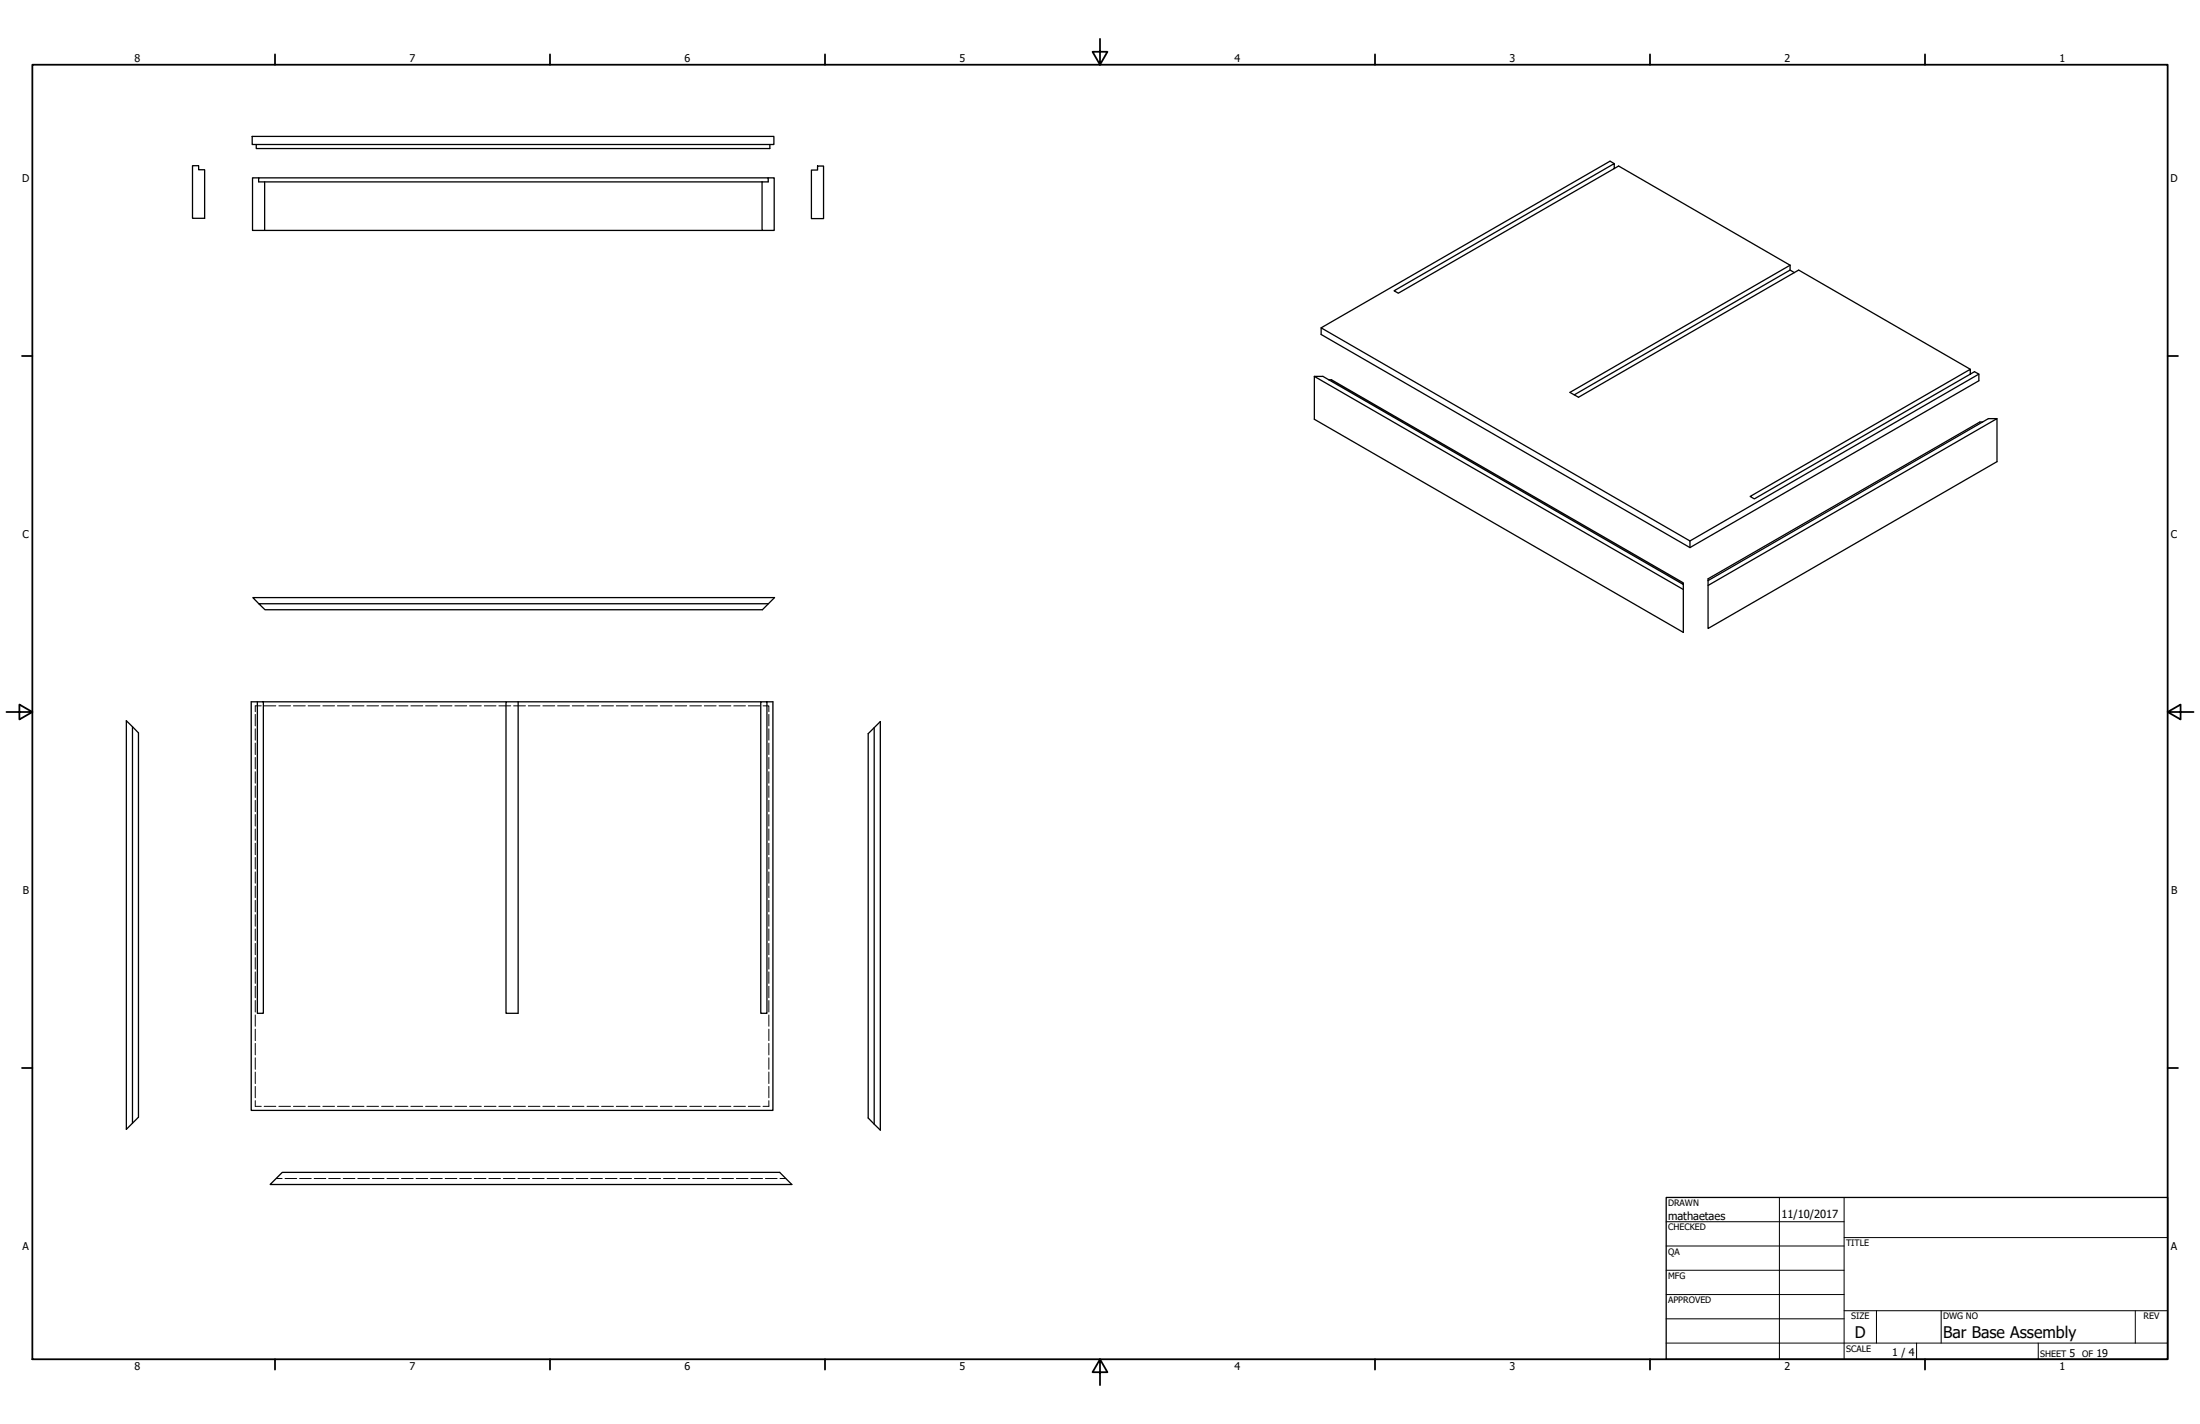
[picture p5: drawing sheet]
<svg xmlns="http://www.w3.org/2000/svg" width="864mm" height="559mm" viewBox="0 0 864 559" stroke-linecap="round" stroke-linejoin="round" font-family="sans-serif">
<!-- layer: Hidden (ANSI) -->
<g fill="none" stroke="#000" stroke-width=".39">
<path d="M102.6 277h-2.4v2.3M103.7 277h4.6M109.5 277h4.5M115.2 277h4.6M121 277h4.6M126.7 277h4.6M132.5 277h4.6M138.2 277h4.7M144 277h4.6M149.8 277h4.6M155.5 277h4.6M161.3 277h4.6"/>
<path d="M167.1 277h4.5M172.8 277h4.6M178.6 277h4.6M184.3 277h4.6M190.1 277h4.6M195.8 277h4.7M201.6 277h4.6M207.4 277h4.6M213.1 277h4.6M218.9 277h4.6M224.7 277h4.5M230.4 277h4.6"/>
<path d="M236.2 277h4.6M241.9 277h4.7M247.7 277h4.6M253.4 277h4.7M259.2 277h4.6M265 277h4.6M270.8 277h4.5M276.5 277h4.6M282.3 277h4.6M288 277h4.6M293.8 277h4.6M299.5 277h2.3v2.3"/>
<path d="M100.2 280.4v4.5M100.2 286v4.4M100.2 291.6v4.5M100.2 297.2v4.5M301.8 280.4v4.5M301.8 286v4.4M301.8 291.6v4.5M301.8 297.2v4.5M100.2 302.8v4.5M100.2 308.4v4.5M100.2 314.1v4.4M100.2 319.7v4.5"/>
<path d="M301.8 302.8v4.5M301.8 308.4v4.5M301.8 314.1v4.4M301.8 319.7v4.5M100.2 325.3v4.5M100.2 330.9v4.5M100.2 336.5v4.5M301.8 325.3v4.5M301.8 330.9v4.5M301.8 336.5v4.5M100.2 342.1v4.5M100.2 347.7v4.5"/>
<path d="M100.2 353.3v4.5M100.2 359v4.5M301.8 342.1v4.5M301.8 347.7v4.5M301.8 353.3v4.5M301.8 359v4.5M100.2 364.6v4.5M100.2 370.2v4.4M100.2 375.8v4.5M301.8 364.6v4.5M301.8 370.2v4.4M301.8 375.8v4.5"/>
<path d="M100.2 381.4v4.5M100.2 387v4.5M100.2 392.6v4.5M100.2 398.3v4.4M301.8 381.4v4.5M301.8 387v4.5M301.8 392.6v4.5M301.8 398.3v4.4M100.2 403.9v4.5M100.2 409.4v4.6M100.2 415.1v4.5M301.8 403.9v4.5"/>
<path d="M301.8 409.4v4.6M301.8 415.1v4.5M100.2 420.7v4.5M100.2 426.3v4.5M100.2 431.9v2.2h2.4M103.7 434.1h4.6M109.5 434.1h4.5M115.2 434.1h4.6M121 434.1h4.6M126.7 434.1h4.6M132.5 434.1h4.6M138.2 434.1h4.7"/>
<path d="M144 434.1h4.6M149.8 434.1h4.6M155.5 434.1h4.6M161.3 434.1h4.6M167.1 434.1h4.5M172.8 434.1h4.6M178.6 434.1h4.6M184.3 434.1h4.6M190.1 434.1h4.6M195.8 434.1h4.7M201.6 434.1h4.6M207.4 434.1h4.6"/>
<path d="M213.1 434.1h4.6M218.9 434.1h4.6M224.7 434.1h4.5M230.4 434.1h4.6M236.2 434.1h4.6M241.9 434.1h4.7M247.7 434.1h4.6M253.4 434.1h4.7M259.2 434.1h4.6M265 434.1h4.6M270.8 434.1h4.5M276.5 434.1h4.6"/>
<path d="M282.3 434.1h4.6M288 434.1h4.6M293.8 434.1h4.6M301.8 420.7v4.5M301.8 426.3v4.5M301.8 431.9v2.2h-2.3M108.5 462.5h2.2M111.9 462.5h4.6M117.6 462.5h4.6M123.3 462.5h4.6M129 462.5h4.6M134.7 462.5h4.6"/>
<path d="M140.5 462.5h4.5M146.2 462.5h4.5M151.9 462.5h4.6M157.6 462.5h4.6M163.3 462.5h4.6M169 462.5h4.6M174.8 462.5h4.5M180.5 462.5h4.5M186.2 462.5h4.6M191.9 462.5h4.6M197.6 462.5h4.6M203.3 462.5h4.6"/>
<path d="M209 462.5h4.6M214.8 462.5h4.5M220.5 462.5h4.5M226.2 462.5h4.6M231.9 462.5h4.6M237.6 462.5h4.6M243.3 462.5h4.6M249 462.5h4.6M254.8 462.5h4.5M260.5 462.5h4.5M266.2 462.5h4.6M271.9 462.5h4.6"/>
<path d="M277.6 462.5h4.6M283.3 462.5h4.6M289.1 462.5h4.5M294.8 462.5h4.5M300.5 462.5h4.6M306.2 462.5h2.3"/>
</g>
<!-- layer: Visible (ANSI) -->
<g fill="none" stroke="#000" stroke-width=".51">
<path d="M99 53.5h204.8v3.2h-204.8zM100.6 56.7v1.6h201.6v-1.6M75.6 65h2.4v1.6h2.3v19.1h-4.7zM101.5 69.8h200.1v1.6h-200.1zM101.5 69.8h-2.4v20.6h200M103.9 71.4v19M301.6 69.8h2.3v20.6h-4.8v-19M318.5 66.7h2.4v-1.5h2.4v20.6h-4.8zM633.7 66.2v-2l-86.5 49.9 1.7 1 86.5-49.9 67.3 38.9M633.7 64.2l-1.7-1-113.4 65.5M702.7 104.1v1.9l-84.7 48.9M702.7 104.1l-86.4 49.9 3.3 1.9 86.5-49.9 67.3 38.9"/>
<path d="M702.7 106l1.7 1M515.9 147.7l144.9 83.6M521.6 149h1.1l138.1 79.7v.7l-141.5-81.7h-3.4v16.8l144.9 83.7v-18.8M773.4 146.8v-1.9l-86.4 49.9 1.7 1 86.4-49.9 1.7 .9v2.6l-113.4 65.5-144.8-83.6v-2.6l144.8 83.6v2.6M776.8 146.8l-113.4 65.5M778.3 165.6h-1.1l-106.7 61.5v.7M783.9 164.3l-113.4 65.4M101.6 236.9l-2.3-2.4h204.7l-2.4 2.4h-200l2.4 2.4h195.3l2.3-2.4M670.5 227.8l110-63.5h3.4v16.9l-113.4 65.4zM101 275.4h2.4v122.2h-2.4zM101 275.4h-2.4v160.3h204.8v-160.3h-2.3M103.4 275.4h95.2"/>
<path d="M198.6 275.4h4.8v122.2h-4.8zM203.4 275.4h95.2M298.6 275.4h2.5v122.2h-2.5zM49.6 282.8l4.8 4.8v150.8l-4.8 4.8zM52 285.2v155.6M340.8 287.9l4.8-4.8v160.4l-4.8-4.8zM343.2 285.6v155.5M106 464.8l4.8-4.7h195.3l4.7 4.7z"/>
</g>
<!-- layer: Symbol (ANSI) -->
<g fill="none" stroke="#000" stroke-width=".7">
<path d="M431.8 15.2v10.2l-2.9-5.1h5.8l-2.9 5.1M12.7 25.4h838.2v508h-838.2zM107.9 21.3v4.1M215.9 21.3v4.1M323.8 21.3v4.1M539.8 21.3v4.1M647.7 21.3v4.1M755.6 21.3v4.1M8.6 139.7h4.1M850.9 139.7h4.1M2.5 279.4h10.2l-5.1-2.9v5.8l5.1-2.9M850.9 279.4l5.1 2.9v-5.8l-5.1 2.9h10.2"/>
<path d="M8.6 419.1h4.1M850.9 419.1h4.1M107.9 533.4v4.1M215.9 533.4v4.1M323.8 533.4v4.1M431.8 533.4l2.9 5.1h-5.8l2.9-5.1v10.2M539.8 533.4v4.1M647.7 533.4v4.1M755.6 533.4v4.1"/>
</g>
<!-- layer: Title (ANSI) -->
<g fill="none" stroke="#000" stroke-width=".39">
<path d="M654 479.4h69.9M698.5 469.9v63.5M723.9 469.9v63.5M654 488.9h69.9M654 498.5h69.9M723.9 485.6h127M654 508h69.9M654 517.5h69.9M723.9 514.3h127M736.6 514.3v12.7M762 514.3v12.7M838.2 514.3v12.7"/>
<path d="M654 527h196.9M752.3 527v6.4M800.1 527v6.4"/>
</g>
<path d="M654 469.9h196.9v63.5h-196.9z" fill="none" stroke="#000" stroke-width=".51"/>
<g font-size="6.3">
<text x="728.1" y="524.9">D</text>
<text x="762.8" y="525">Bar Base Assembly</text>
</g>
<g font-size="4.4">
<text x="654.8" y="478.6">mathaetaes</text>
<text x="699.3" y="478">11/10/2017</text>
</g>
<g font-size="4.2">
<text x="52.8" y="24.4">8</text>
<text x="160.8" y="24.4">7</text>
<text x="268.7" y="24.4">6</text>
<text x="376.7" y="24.4">5</text>
<text x="484.6" y="24.4">4</text>
<text x="592.6" y="24.4">3</text>
<text x="700.5" y="24.4">2</text>
<text x="808.5" y="24.4">1</text>
<text x="8.8" y="71.4">D</text>
<text x="852" y="71.4">D</text>
<text x="8.9" y="211.1">C</text>
<text x="852.2" y="211.1">C</text>
<text x="9" y="350.8">B</text>
<text x="852.2" y="350.8">B</text>
<text x="8.9" y="490.5">A</text>
<text x="852.2" y="490.5">A</text>
<text x="742.8" y="532">1 / 4</text>
<text x="812.4" y="532.6">5</text>
<text x="823" y="532.6">19</text>
<text x="52.8" y="537.5">8</text>
<text x="160.8" y="537.5">7</text>
<text x="268.7" y="537.5">6</text>
<text x="376.7" y="537.5">5</text>
<text x="484.6" y="537.5">4</text>
<text x="592.6" y="537.5">3</text>
<text x="700.5" y="537.5">2</text>
<text x="808.5" y="537.5">1</text>
</g>
<g font-size="3.5">
<text x="654.8" y="473.2">DRAWN</text>
<text x="654.8" y="482.8">CHECKED</text>
<text x="724.7" y="488.9">TITLE</text>
<text x="654.8" y="492.3">QA</text>
<text x="654.8" y="501.8">MFG</text>
<text x="654.8" y="511.4">APPROVED</text>
<text x="726.7" y="517.7">SIZE</text>
<text x="762.8" y="517.7">DWG NO</text>
<text x="841.4" y="517.7">REV</text>
<text x="724.7" y="530.4">SCALE</text>
<text x="800.9" y="532.6">SHEET</text>
<text x="817.4" y="532.6">OF</text>
</g>
</svg>
